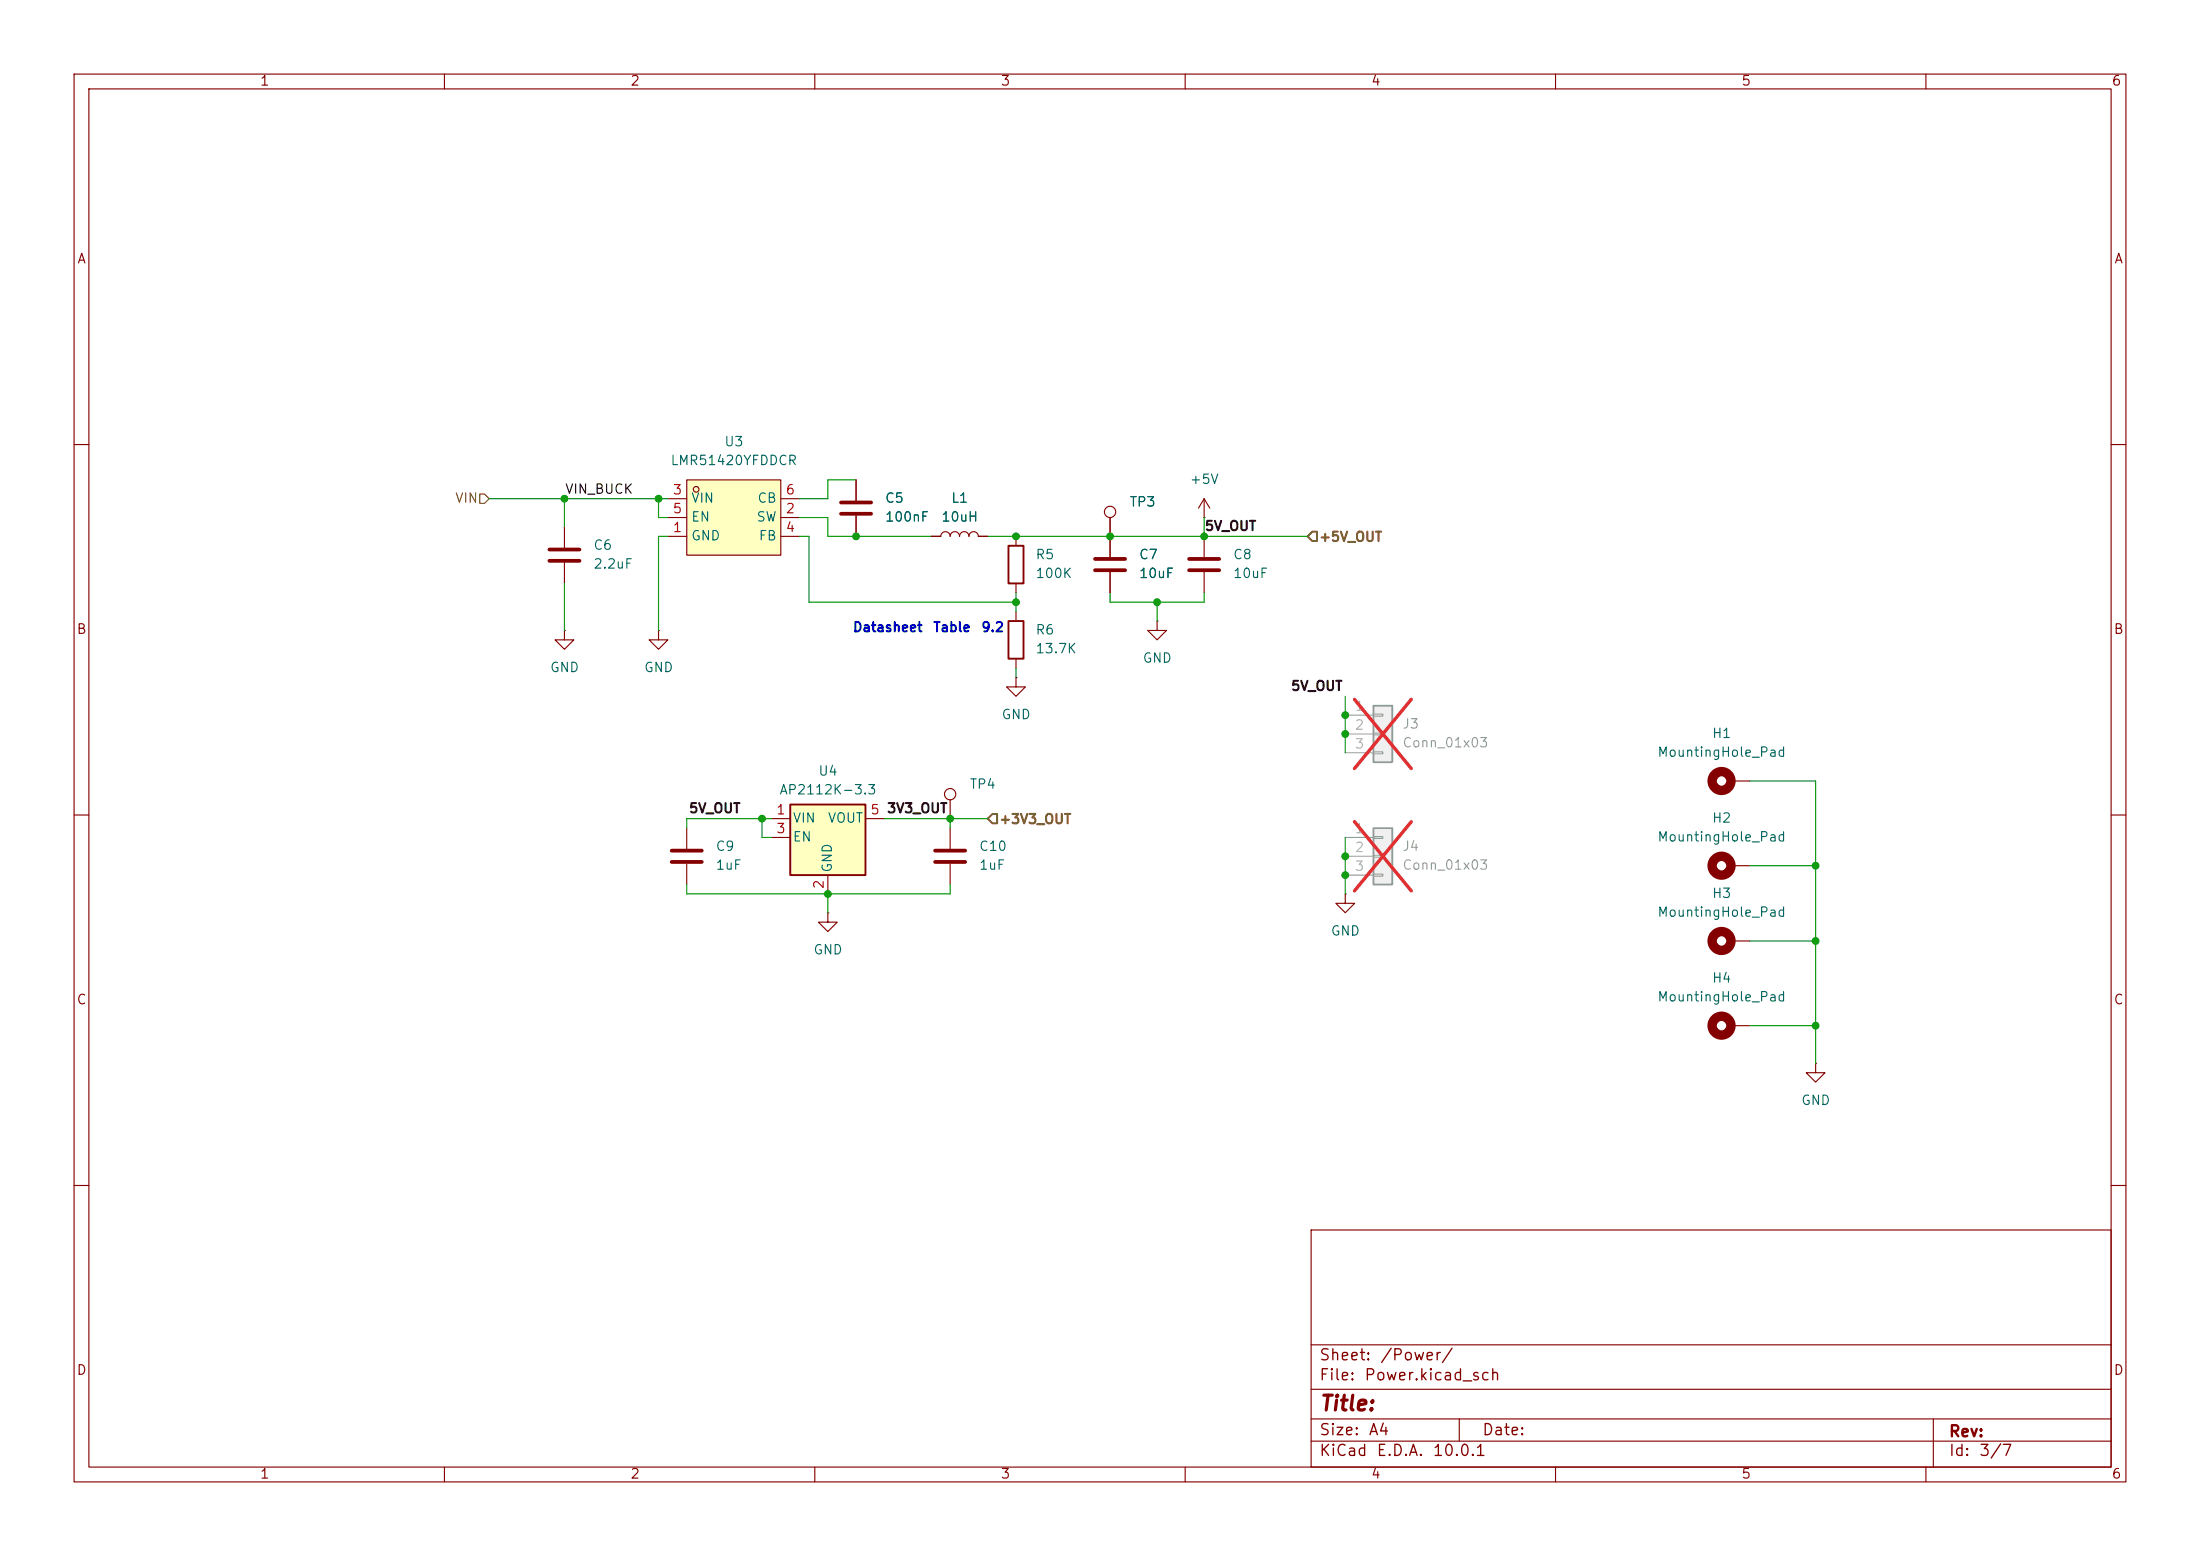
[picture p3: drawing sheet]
<svg xmlns="http://www.w3.org/2000/svg" width="297mm" height="210mm" viewBox="0 0 297 210" stroke-linecap="round" stroke-linejoin="round" font-family="sans-serif">
<g fill="none" stroke="#840000" stroke-width=".15">
<path d="M10 10h277v190h-277zM12 12h273v186h-273zM60 10v2M110 10v2M160 10v2M210 10v2M260 10v2M10 60h2M115.6 64.8v2.8M115.6 69.6v2.8M125.7 72.4h1.3a.64 .64 0 0 1 .6-.6 .64 .64 0 0 1 .7 .6 .64 .64 0 0 1 .6-.6 .64 .64 0 0 1 .6 .6 .64 .64 0 0 1 .7-.6 .64 .64 0 0 1 .6 .6 .64 .64 0 0 1 .6-.6 .64 .64 0 0 1 .7 .6h1.2M285 60h2"/>
<path d="M156.2 83.8v1.3h1.3l-1.3 1.3-1.3-1.3h1.3M156.2 83.8h.1M10 110h2M233.7 105.4h2.5M285 110h2M10 160h2M177 166h108v32h-108zM285 160h2M60 198v2M110 198v2M160 198v2M177 194.5h108"/>
<path d="M177 191.5h108M177 187.5h108M177 181.5h108M197 191.5v3M210 198v2M260 198v2M261 191.5v6.5"/>
</g>
<path d="M113.5 67.8h4.1M113.5 69.3h4.1" fill="none" stroke="#840000" stroke-width=".51"/>
<circle cx="232.4" cy="105.4" r="1.27" fill="none" stroke="#840000" stroke-width="1.3"/>
<path d="M185.4 95.3h2.6v7.6h-2.6z" fill="#f0f0f0"/>
<path d="M185.4 95.3h2.6v7.6h-2.6z" fill="none" stroke="#a1a1a1" stroke-width=".25"/>
<path d="M181.6 96.5h3.8M181.6 99.1h3.8M185.4 96.4h1.3v.2h-1.3zM185.4 98.9h1.3v.3h-1.3zM181.6 101.6h3.8M185.4 101.5h1.3v.2h-1.3z" fill="none" stroke="#a1a1a1" stroke-width=".15"/>
<path d="M182.9 94.4l7.6 9.3M190.5 94.4l-7.6 9.3" fill="none" stroke="#e12e31" stroke-width=".46"/>
<g fill="none" stroke="#840000" stroke-width=".15">
<path d="M149.9 69.9v2.5M162.6 69.9h.1M162.6 67.3l-.8 1.3M162.6 67.3l.7 1.3M162.6 67.3v2.6M137.2 91.4v1.3h1.2l-1.2 1.3-1.3-1.3h1.3M137.2 91.4h.1M92.7 111.8v2.8M92.7 116.6v2.8M111.8 123.2v1.3h1.2l-1.2 1.2-1.3-1.2h1.3M111.8 123.2h.1"/>
<circle cx="149.9" cy="69.1" r=".76"/>
</g>
<path d="M90.7 114.8h4M90.7 116.3h4" fill="none" stroke="#840000" stroke-width=".51"/>
<path d="M185.4 111.8h2.6v7.6h-2.6z" fill="#f0f0f0"/>
<path d="M185.4 111.8h2.6v7.6h-2.6z" fill="none" stroke="#a1a1a1" stroke-width=".25"/>
<path d="M181.6 113h3.8M181.6 115.6h3.8M181.6 118.1h3.8M185.4 112.9h1.3v.3h-1.3zM185.4 115.4h1.3v.3h-1.3zM185.4 118h1.3v.2h-1.3z" fill="none" stroke="#a1a1a1" stroke-width=".15"/>
<path d="M182.9 110.9l7.6 9.3M190.5 110.9l-7.6 9.3" fill="none" stroke="#e12e31" stroke-width=".46"/>
<path d="M181.6 120.7v1.2h1.3l-1.3 1.3-1.3-1.3h1.3M181.6 120.7h.1M233.7 138.4h2.5M245.1 143.5v1.3h1.3l-1.3 1.3-1.3-1.3h1.3M245.1 143.5h.1" fill="none" stroke="#840000" stroke-width=".15"/>
<circle cx="232.4" cy="138.4" r="1.27" fill="none" stroke="#840000" stroke-width="1.3"/>
<path d="M106.7 108.6h10.1v9.5h-10.1z" fill="#ffffc2"/>
<path d="M136.1 73.7h2.1v5h-2.1zM136.1 83.8h2.1v5.1h-2.1zM106.7 108.6h10.1v9.5h-10.1z" fill="none" stroke="#840000" stroke-width=".25"/>
<g fill="none" stroke="#840000" stroke-width=".15">
<path d="M137.2 72.4v1.3M137.2 78.7v1.3M149.9 72.4v2.8M149.9 77.2v2.8M162.6 72.4v2.8M162.6 77.2v2.8M137.2 82.6v1.2M137.2 88.9v1.3M104.1 110.5h2.6M104.1 113h2.6M111.8 118.1v2.6M116.8 110.5h2.6"/>
<path d="M128.3 108v2.5M128.3 111.8v2.8M128.3 116.6v2.8"/>
<circle cx="128.3" cy="107.2" r=".76"/>
</g>
<path d="M147.8 75.4h4.1M147.8 77h4.1M160.5 75.4h4.1M160.5 77h4.1M126.2 114.8h4.1M126.2 116.3h4.1" fill="none" stroke="#840000" stroke-width=".51"/>
<path d="M92.7 64.8h12.7v10.1h-12.7z" fill="#ffffc2"/>
<g fill="none" stroke="#840000" stroke-width=".15">
<path d="M76.2 71.1v2.8M76.2 75.9v2.8M90.2 72.4h2.5M90.2 69.9h2.5M90.2 67.3h2.5M92.7 64.8h12.7v10.1h-12.7zM105.4 72.4h2.5M105.4 69.9h2.5M105.4 67.3h2.5M115.6 64.8v2.8M115.6 69.6v2.8M125.7 72.4h1.3"/>
<path d="M132.1 72.4h1.2M149.9 69.9v5.3M149.9 77.2v2.8M76.2 85.1v1.3h1.3l-1.3 1.2-1.3-1.2h1.3M76.2 85.1h.1M88.9 85.1v1.3h1.3l-1.3 1.2-1.3-1.2h1.3M88.9 85.1h.1M233.7 116.8h2.5M233.7 127h2.5"/>
<circle cx="94" cy="66" r=".38"/>
</g>
<path d="M74.2 74.2h4M74.2 75.7h4" fill="none" stroke="#840000" stroke-width=".51"/>
<g fill="none" stroke="#840000" stroke-width="1.3">
<circle cx="232.4" cy="116.8" r="1.27"/>
<circle cx="232.4" cy="127" r="1.27"/>
</g>
<path d="M177.2 71.8h.6v1.2h-.6l-.7-.6zM134 109.9h.6v1.2h-.6l-.7-.6z" fill="none" stroke="#725600" stroke-width=".25"/>
<path d="M64.8 66.7h.6l.6 .6-.6 .6h-.6z" fill="none" stroke="#725600" stroke-width=".15"/>
<g fill="none" stroke="#009600" stroke-width=".15">
<path d="M66 67.3h24.2M76.2 67.3v3.8M76.2 78.7v6.4M88.9 67.3v2.6h1.3M90.2 72.4h-1.3v12.7M107.9 69.9h3.9v2.5h13.9M107.9 72.4h1.3v8.9h28M115.6 64.8h-3.8v2.5h-3.9M133.3 72.4h43.2M162.6 69.9v2.5M137.2 80v2.6M137.2 90.2v1.2"/>
<path d="M149.9 80v1.3h12.7v-1.3M156.2 81.3v2.5M181.6 94v7.6M92.7 119.4v1.3h35.6v-1.3M102.9 110.5v2.5h1.2M104.1 110.5h-11.4v1.3M119.4 110.5h13.9M128.3 110.5v1.3M181.6 113v7.7M236.2 116.8h8.9M236.2 105.4h8.9v38.1M111.8 120.7v2.5"/>
<path d="M236.2 138.4h8.9M236.2 127h8.9"/>
</g>
<g fill="#009600" stroke="#009600" stroke-width=".14">
<circle cx="137.2" cy="72.4" r=".46"/>
<circle cx="137.2" cy="81.3" r=".46"/>
<circle cx="181.6" cy="96.5" r=".46"/>
<circle cx="156.2" cy="81.3" r=".46"/>
<circle cx="162.6" cy="72.4" r=".46"/>
<circle cx="149.9" cy="72.4" r=".46"/>
<circle cx="102.9" cy="110.5" r=".46"/>
<circle cx="128.3" cy="110.5" r=".46"/>
<circle cx="111.8" cy="120.7" r=".46"/>
<circle cx="115.6" cy="72.4" r=".46"/>
<circle cx="88.9" cy="67.3" r=".46"/>
<circle cx="76.2" cy="67.3" r=".46"/>
<circle cx="245.1" cy="116.8" r=".46"/>
<circle cx="181.6" cy="99.1" r=".46"/>
<circle cx="245.1" cy="127" r=".46"/>
<circle cx="245.1" cy="138.4" r=".46"/>
<circle cx="181.6" cy="118.1" r=".46"/>
<circle cx="181.6" cy="115.6" r=".46"/>
</g>
<text font-size="2" fill="#840000" x="178" y="190.9">Title:</text>
<g font-size="1.5" fill="#840000">
<text x="178" y="184">Sheet:</text>
<text x="186.2" y="184">/Power/</text>
<text x="178" y="186.7">File:</text>
<text x="184.1" y="186.7">Power.kicad_sch</text>
<text x="178" y="196.9">KiCad</text>
<text x="178" y="194.1">Size:</text>
<text x="184.7" y="194.1">A4</text>
<text x="185.7" y="196.9">E.D.A.</text>
<text x="193.3" y="196.9">10.0.1</text>
<text x="200" y="194.1">Date:</text>
<text x="263" y="194.3">Rev:</text>
<text x="263" y="196.9">Id:</text>
<text x="267.1" y="196.9">3/7</text>
</g>
<g font-size="1.3" fill="#840000">
<text x="35" y="11.9">1</text>
<text x="85" y="11.9">2</text>
<text x="135" y="11.9">3</text>
<text x="185" y="11.9">4</text>
<text x="235" y="11.9">5</text>
<text x="285" y="11.9">6</text>
<text x="10.3" y="35.9">A</text>
<text x="285.3" y="35.9">A</text>
<text x="10.3" y="85.9">B</text>
<text x="285.3" y="85.9">B</text>
<text x="10.3" y="135.9">C</text>
<text x="285.3" y="135.9">C</text>
<text x="10.3" y="185.9">D</text>
<text x="285.3" y="185.9">D</text>
<text x="35" y="199.9">1</text>
<text x="85" y="199.9">2</text>
<text x="135" y="199.9">3</text>
<text x="185" y="199.9">4</text>
<text x="235" y="199.9">5</text>
<text x="285" y="199.9">6</text>
</g>
<g font-size="1.3" fill="#006464">
<text x="90.4" y="63.1">LMR51420YFDDCR</text>
<text x="97.7" y="60.6">U3</text>
<text x="160.5" y="65.6">+5V</text>
<text x="93.2" y="68.2">VIN</text>
<text x="93.2" y="70.7">EN</text>
<text x="102" y="70.7">SW</text>
<text x="102.2" y="68.2">CB</text>
<text x="119.4" y="68.2">C5</text>
<text x="119.4" y="70.7">100nF</text>
<text x="127" y="70.7">10uH</text>
<text x="128.3" y="68.2">L1</text>
<text x="152.4" y="68.7">TP3</text>
<text x="80" y="74.5">C6</text>
<text x="80" y="77.1">2.2uF</text>
<text x="93.2" y="73.3">GND</text>
<text x="102.3" y="73.3">FB</text>
<text x="139.7" y="75.8">R5</text>
<text x="153.7" y="75.8">C7</text>
<text x="166.4" y="75.8">C8</text>
<text x="139.7" y="78.3">100K</text>
<text x="153.7" y="78.3">10uF</text>
<text x="166.4" y="78.3">10uF</text>
<text x="139.7" y="86">R6</text>
<text x="139.7" y="88.5">13.7K</text>
<text x="154.2" y="89.8">GND</text>
<text x="74.2" y="91">GND</text>
<text x="86.9" y="91">GND</text>
<text x="135.1" y="97.4">GND</text>
<text x="231" y="99.9">H1</text>
<text x="105.1" y="107.5">AP2112K-3.3</text>
<text x="110.4" y="105">U4</text>
<text x="130.8" y="106.8">TP4</text>
<text x="223.7" y="102.5">MountingHole_Pad</text>
<text x="106.9" y="111.4">VIN</text>
<text x="106.9" y="113.9">EN</text>
<text x="111.7" y="111.4">VOUT</text>
<text x="223.7" y="113.9">MountingHole_Pad</text>
<text x="231" y="111.4">H2</text>
<text x="96.5" y="115.2">C9</text>
<text x="96.5" y="117.7">1uF</text>
<text x="112.6" y="117.9" transform="rotate(-90 112.6 117.9)">GND</text>
<text x="132.1" y="117.7">1uF</text>
<text x="132.1" y="115.2">C10</text>
<text x="223.7" y="124.1">MountingHole_Pad</text>
<text x="231" y="121.5">H3</text>
<text x="109.7" y="129.1">GND</text>
<text x="179.6" y="126.6">GND</text>
<text x="223.7" y="135.5">MountingHole_Pad</text>
<text x="231" y="132.9">H4</text>
<text x="243.1" y="149.5">GND</text>
</g>
<g font-size="1.3" fill="#725600">
<text x="61.4" y="68.2">VIN</text>
<text x="178" y="73.4">+5V_OUT</text>
<text x="134.8" y="111.5">+3V3_OUT</text>
</g>
<g font-size="1.3" fill="#0f0f0f">
<text x="76.2" y="67">VIN_BUCK</text>
<text x="162.6" y="71.9">5V_OUT</text>
<text x="174.2" y="93.5">5V_OUT</text>
<text x="92.9" y="110">5V_OUT</text>
<text x="119.7" y="110">3V3_OUT</text>
</g>
<g font-size="1.3" fill="#a90000">
<text x="90.7" y="67.1">3</text>
<text x="90.7" y="69.6">5</text>
<text x="106" y="69.6">2</text>
<text x="106" y="67.1">6</text>
<text x="90.7" y="72.1">1</text>
<text x="106" y="72.1">4</text>
<text x="104.7" y="110.2">1</text>
<text x="104.7" y="112.8">3</text>
<text x="117.4" y="110.2">5</text>
<text x="111.5" y="120.1" transform="rotate(-90 111.5 120.1)">2</text>
</g>
<g font-size="1.3" fill="#0000c2">
<text x="115" y="85.6">Datasheet</text>
<text x="125.9" y="85.6">Table</text>
<text x="132.4" y="85.6">9.2</text>
</g>
<g font-size="1.3" fill="#aaa">
<text x="182.8" y="96.3">1</text>
<text x="182.8" y="98.8">2</text>
<text x="182.8" y="101.3">3</text>
<text x="182.8" y="112.8">1</text>
<text x="182.8" y="115.3">2</text>
<text x="182.8" y="117.9">3</text>
</g>
<g font-size="1.3" fill="#989898">
<text x="189.2" y="98.7">J3</text>
<text x="189.2" y="101.2">Conn_01x03</text>
<text x="189.2" y="115.2">J4</text>
<text x="189.2" y="117.7">Conn_01x03</text>
</g>
</svg>
